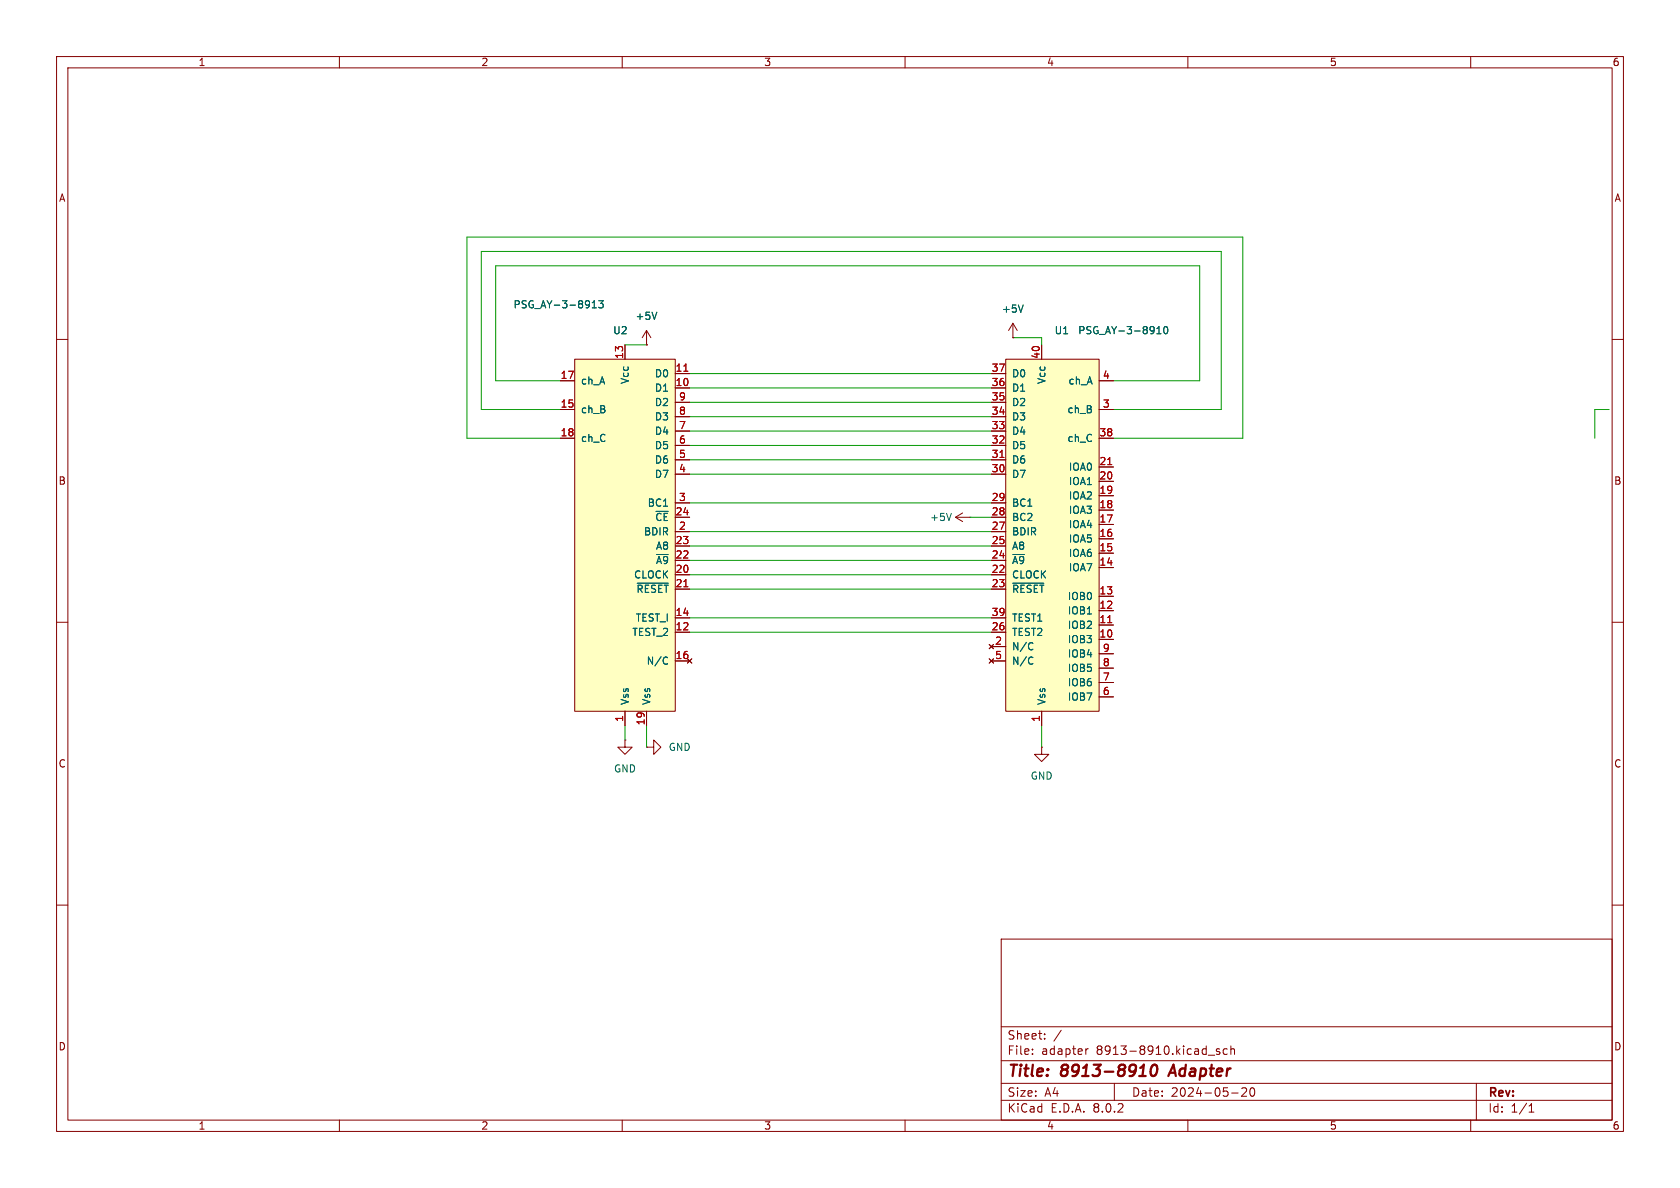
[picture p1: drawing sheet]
<svg xmlns="http://www.w3.org/2000/svg" width="297mm" height="210mm" viewBox="0 0 297 210" stroke-linecap="round" stroke-linejoin="round" font-family="sans-serif">
<g fill="none" stroke="#840000" stroke-width=".18">
<path d="M10 10h277v190h-277zM12 12h273v186h-273zM60 10v2M110 10v2M160 10v2M210 10v2M260 10v2M10 60h2M285 60h2M168.9 91.4l1.3 .8M168.9 91.4h2.5M170.2 90.7l-1.3 .7"/>
<path d="M171.4 91.4h.1M10 110h2M285 110h2M10 160h2M285 160h2M177 166h108v32h-108zM60 198v2M110 198v2M160 198v2M177 194.5h108M177 191.5h108M177 187.5h108"/>
<path d="M177 181.5h108M182.5 186.3v.1M182.5 185.5v.1M184.7 183.6v.1M184.7 182.8v.1M187.6 182.1l-1.3 2M192 185.4v1M192.4 185.4l-.3 .1-.1 .2M197 191.5v3M210 198v2M213.6 186.5h1.1M215.6 185.5l-.4-.1-.2 .2 .1 .2 .5 .2v.3h-.6"/>
<path d="M217 185.5l-.5-.1-.3 .3v.4l.2 .2h.6M217.6 185.5l.2-.1 .4 .1v.9M217.6 184.9v1.5M217.7 193.2h1.2M219.5 192.4l.6-.1 .2 .1 .1 .3-.9 1.1h.9M221.2 192.4l.1-.1a.81 .81 0 0 1 .6 .6 .81 .81 0 0 1-.3 .8l-.1 .1a.81 .81 0 0 1-.6-.6 .81 .81 0 0 1 .3-.8zM260 198v2M261 191.5v6.5M270.3 196.6h.9M270.3 195.5l.4-.4v1.5"/>
</g>
<path d="M201.4 190.2h1.1M202 188.5l.2-.3-.2 2M203.7 188.4a.46 .46 0 0 1 .5-.2 .46 .46 0 0 1 .4 .4 1.15 1.15 0 0 1-.8 1.6l-.2-.1a1.54 1.54 0 0 1 .1-1.7zM207.5 188.2l-1 2" fill="none" stroke="#840000" stroke-width=".4"/>
<path d="M168.2 90.7l-.4 1.3" fill="none" stroke="#006464" stroke-width=".18"/>
<path d="M177.8 63.5h16.5v62.2h-16.5z" fill="#ffffc2"/>
<g fill="none" stroke="#840000" stroke-width=".18">
<path d="M175.3 78.7h2.5M175.3 76.2h2.5M175.3 73.7h2.5M175.3 71.1h2.5M175.3 68.6h2.5M175.3 66h2.5M177.8 63.5h16.5v62.2h-16.5zM184.1 61v2.5M194.3 72.4h2.5M194.3 77.5h2.5M194.3 67.3h2.5M175.3 99.1h2.5"/>
<path d="M175.3 96.5h2.5M175.3 94h2.5M175.3 91.4h2.5M175.3 88.9h2.5M175.3 83.8h2.5M175.3 81.3h2.5M194.3 97.8h2.5M194.3 95.3h2.5M194.3 92.7h2.5M194.3 90.2h2.5M194.3 87.6h2.5M194.3 85.1h2.5"/>
<path d="M194.3 82.6h2.5M174.9 113.9l.7 .8M174.9 116.5l.7 .7M175.3 114.3h2.5M175.3 101.6h2.5M175.3 104.1h2.5M175.3 111.8h2.5M175.3 109.2h2.5M175.3 116.8h2.5M175.6 113.9l-.7 .8M175.6 116.5l-.7 .7M194.3 113h2.5"/>
<path d="M194.3 110.5h2.5M194.3 108h2.5M194.3 105.4h2.5M194.3 100.3h2.5M194.3 118.1h2.5M194.3 115.6h2.5M184.1 132.1v1.3h1.3l-1.3 1.2-1.2-1.2h1.2M184.1 132.1h.1M184.1 125.7v2.6M194.3 123.2h2.5M194.3 120.7h2.5"/>
</g>
<path d="M176.8 80.9h.7M195.8 82.1h.7M195.8 110.1h.7" fill="none" stroke="#a90000" stroke-width=".18"/>
<path d="M204.5 59h.7M204.5 58.1l.4-.4v1.3M205.9 57.9l.1-.2a.68 .68 0 0 1 .5 .7 .68 .68 0 0 1-.5 .6l-.1-.1-.2-.4zM179 103.1h5.5M182.4 113.6l.2 .1M182.4 116.1l.2 .2M182.6 114.8l-.2 .1M182.6 117.3l-.2 .1" fill="none" stroke="#006464" stroke-width=".18"/>
<path d="M101.6 63.5h17.8v62.2h-17.8z" fill="#ffffc2"/>
<g fill="none" stroke="#840000" stroke-width=".18">
<path d="M114.3 58.4v2.6M114.3 58.4l-.8 1.3M114.3 58.4l.8 1.3M179.1 59.7h.1M179.1 57.2l-.8 1.2M179.1 57.2v2.5M179.1 57.2l.7 1.2M99.1 72.4h2.5M99.1 67.3h2.5M99.1 77.5h2.5M101.6 63.5h17.8v62.2h-17.8zM110.5 61v2.5"/>
<path d="M114.3 61h.1M119.4 68.6h2.5M119.4 66h2.5M119.4 78.7h2.5M119.4 76.2h2.5M119.4 73.7h2.5M119.4 71.1h2.5M175.3 68.6h2.5M175.3 66h2.5M175.3 78.7h2.5M175.3 76.2h2.5M175.3 73.7h2.5"/>
<path d="M175.3 71.1h2.5M184.1 61v2.5M194.3 72.4h2.5M194.3 67.3h2.5M194.3 77.5h2.5M119.4 94h2.5M119.4 99.1h2.5M119.4 96.5h2.5M119.4 91.4h2.5M119.4 88.9h2.5M119.4 83.8h2.5M119.4 81.3h2.5"/>
<path d="M175.3 94h2.5M175.3 99.1h2.5M175.3 96.5h2.5M175.3 91.4h2.5M175.3 88.9h2.5M175.3 83.8h2.5M175.3 81.3h2.5M194.3 97.8h2.5M194.3 95.3h2.5M194.3 92.7h2.5M194.3 90.2h2.5M194.3 87.6h2.5"/>
<path d="M194.3 85.1h2.5M194.3 82.6h2.5M119.4 111.8h2.5M119.4 109.2h2.5M119.4 116.8h2.5M119.4 101.6h2.5M119.4 104.1h2.5M121.5 116.5l.8 .7M122.3 116.5l-.8 .7M174.9 113.9l.7 .8M174.9 116.5l.7 .7M175.3 111.8h2.5"/>
<path d="M175.3 109.2h2.5M175.3 116.8h2.5M175.3 101.6h2.5M175.3 104.1h2.5M175.3 114.3h2.5M175.6 113.9l-.7 .8M175.6 116.5l-.7 .7M194.3 113h2.5M194.3 110.5h2.5M194.3 108h2.5M194.3 105.4h2.5M194.3 100.3h2.5"/>
<path d="M194.3 118.1h2.5M194.3 115.6h2.5M110.5 130.8v1.3h1.3l-1.3 1.3-1.3-1.3h1.3M110.5 130.8h.1M110.5 125.7v2.6M114.3 132.1h1.3v-1.3l1.2 1.3-1.2 1.3v-1.3M114.3 132.1h.1M114.3 125.7v2.6M184.1 125.7v2.6M194.3 123.2h2.5M194.3 120.7h2.5"/>
</g>
<path d="M120.9 65.6h.7M176.8 80.9h.7M195.8 82.1h.7M120.9 103.7h.7M195.8 110.1h.7" fill="none" stroke="#a90000" stroke-width=".18"/>
<g fill="none" stroke="#006464" stroke-width=".18">
<path d="M104.7 54.4h.7M104.7 53.5l.4-.3v1.2M105.8 53.2h.8l-.4 .4 .4 .2v.5l-.2 .1-.6-.1M116.1 55.2l-.4 1.3M180.9 53.9l-.4 1.3M204.5 59h.7M204.5 58.1l.4-.4v1.3M205.9 57.9l.1-.2a.68 .68 0 0 1 .5 .7 .68 .68 0 0 1-.5 .6l-.1-.1-.2-.4zM112.6 103.1h5.5M117.8 116.1l.2 .2M118 117.3l-.2 .1M179 103.1h5.5"/>
<path d="M182.4 113.6l.2 .1M182.4 116.1l.2 .2M182.6 114.8l-.2 .1M182.6 117.3l-.2 .1"/>
</g>
<g fill="none" stroke="#009600" stroke-width=".18">
<path d="M179.1 59.7h5v1.3M99.1 72.4h-14v-27.9h130.8v27.9h-19.1M99.1 67.3h-11.5v-20.3h124.5v20.3h-15.3M99.1 77.5h-16.6v-35.6h137.2v35.6h-22.9M110.5 61h3.8M121.9 71.1h53.4M121.9 68.6h53.4M121.9 66h53.4M121.9 73.7h53.4M121.9 78.7h53.4M121.9 76.2h53.4M284.5 72.4h-2.6v5.1"/>
<path d="M121.9 83.8h53.4M121.9 99.1h53.4M121.9 94h53.4M121.9 96.5h53.4M121.9 88.9h53.4M121.9 81.3h53.4M171.4 91.4h3.9M121.9 101.6h53.4M121.9 104.1h53.4M121.9 109.2h53.4M121.9 111.8h53.4M110.5 128.3v2.5"/>
<path d="M114.3 128.3v3.8M184.1 128.3v3.8"/>
</g>
<g font-size="2.8" fill="#840000">
<text x="178" y="190.9">Title:</text>
<text x="187.7" y="190.9">8913-8910</text>
<text x="207.7" y="190.9">Adapter</text>
</g>
<g font-size="2.1" fill="#840000">
<text x="178" y="184">Sheet:</text>
<text x="178" y="186.7">File:</text>
<text x="184.1" y="186.7">adapter</text>
<text x="193.9" y="186.7">8913-8910.kicad_sch</text>
<text x="178" y="196.9">KiCad</text>
<text x="178" y="194.1">Size:</text>
<text x="184.7" y="194.1">A4</text>
<text x="185.7" y="196.9">E.D.A.</text>
<text x="193.3" y="196.9">8.0.2</text>
<text x="200" y="194.1">Date:</text>
<text x="207" y="194.1">2024-05-20</text>
<text x="263" y="194.3">Rev:</text>
<text x="263" y="196.9">Id:</text>
<text x="267.1" y="196.9">1/1</text>
</g>
<g font-size="1.8" fill="#840000">
<text x="35" y="11.9">1</text>
<text x="85" y="11.9">2</text>
<text x="135" y="11.9">3</text>
<text x="185" y="11.9">4</text>
<text x="235" y="11.9">5</text>
<text x="285" y="11.9">6</text>
<text x="10.3" y="35.9">A</text>
<text x="285.3" y="35.9">A</text>
<text x="10.3" y="85.9">B</text>
<text x="285.3" y="85.9">B</text>
<text x="10.3" y="135.9">C</text>
<text x="285.3" y="135.9">C</text>
<text x="10.3" y="185.9">D</text>
<text x="285.3" y="185.9">D</text>
<text x="35" y="199.9">1</text>
<text x="85" y="199.9">2</text>
<text x="135" y="199.9">3</text>
<text x="185" y="199.9">4</text>
<text x="235" y="199.9">5</text>
<text x="285" y="199.9">6</text>
</g>
<g font-size="1.8" fill="#006464">
<text x="90.7" y="54.7">PSG_AY-3-8913</text>
<text x="108.3" y="59.3">U2</text>
<text x="112.3" y="56.7">+5V</text>
<text x="177" y="55.5">+5V</text>
<text x="186.4" y="59.3">U1</text>
<text x="190.5" y="59.3">PSG_AY-3-8910</text>
<text x="102.6" y="68.2">ch_A</text>
<text x="111.4" y="68" transform="rotate(-90 111.4 68)">Vcc</text>
<text x="115.7" y="69.4">D1</text>
<text x="115.7" y="66.9">D0</text>
<text x="115.7" y="72">D2</text>
<text x="178.8" y="72">D2</text>
<text x="178.8" y="69.4">D1</text>
<text x="178.8" y="66.9">D0</text>
<text x="185" y="68" transform="rotate(-90 185 68)">Vcc</text>
<text x="188.8" y="68.2">ch_A</text>
<text x="102.6" y="73.3">ch_B</text>
<text x="115.7" y="77.1">D4</text>
<text x="115.7" y="74.5">D3</text>
<text x="178.8" y="77.1">D4</text>
<text x="178.8" y="74.5">D3</text>
<text x="188.6" y="73.3">ch_B</text>
<text x="102.6" y="78.3">ch_C</text>
<text x="115.7" y="82.1">D6</text>
<text x="115.7" y="79.6">D5</text>
<text x="178.8" y="82.1">D6</text>
<text x="178.8" y="79.6">D5</text>
<text x="188.6" y="78.3">ch_C</text>
<text x="188.9" y="83.4">IOA0</text>
<text x="114.4" y="89.8">BC1</text>
<text x="115.7" y="84.7">D7</text>
<text x="178.8" y="89.8">BC1</text>
<text x="178.8" y="84.7">D7</text>
<text x="188.9" y="88.5">IOA2</text>
<text x="188.9" y="86">IOA1</text>
<text x="113.7" y="94.8">BDIR</text>
<text x="115.7" y="92.3">~{CE}</text>
<text x="164.3" y="92.3">+5V</text>
<text x="178.8" y="94.8">BDIR</text>
<text x="178.8" y="92.3">BC2</text>
<text x="188.9" y="93.6">IOA4</text>
<text x="188.9" y="91">IOA3</text>
<text x="115.9" y="99.9">~{A9}</text>
<text x="115.9" y="97.4">A8</text>
<text x="178.8" y="99.9">~{A9}</text>
<text x="178.8" y="97.4">A8</text>
<text x="188.9" y="101.2">IOA7</text>
<text x="188.9" y="98.7">IOA6</text>
<text x="188.9" y="96.1">IOA5</text>
<text x="112" y="102.5">CLOCK</text>
<text x="112.4" y="105">~{RESET}</text>
<text x="178.8" y="102.5">CLOCK</text>
<text x="178.8" y="105">~{RESET}</text>
<text x="188.7" y="106.3">IOB0</text>
<text x="111.7" y="112.6">TEST_2</text>
<text x="112.3" y="110.1">TEST_I</text>
<text x="178.8" y="112.6">TEST2</text>
<text x="178.8" y="110.1">TEST1</text>
<text x="188.7" y="113.9">IOB3</text>
<text x="188.7" y="111.4">IOB2</text>
<text x="188.7" y="108.8">IOB1</text>
<text x="114.2" y="117.7">N/C</text>
<text x="178.8" y="115.2">N/C</text>
<text x="178.8" y="117.7">N/C</text>
<text x="188.7" y="119">IOB5</text>
<text x="188.7" y="116.4">IOB4</text>
<text x="111.4" y="124.7" transform="rotate(-90 111.4 124.7)">Vss</text>
<text x="115.2" y="124.7" transform="rotate(-90 115.2 124.7)">Vss</text>
<text x="185" y="124.7" transform="rotate(-90 185 124.7)">Vss</text>
<text x="188.7" y="124.1">IOB7</text>
<text x="188.7" y="121.5">IOB6</text>
<text x="108.5" y="136.8">GND</text>
<text x="118.1" y="132.9">GND</text>
<text x="182.1" y="138">GND</text>
</g>
<g font-size="1.8" fill="#a90000">
<text x="110.2" y="63.5" transform="rotate(-90 110.2 63.5)">13</text>
<text x="119.3" y="65.8">11</text>
<text x="175.2" y="65.8">37</text>
<text x="183.9" y="63.5" transform="rotate(-90 183.9 63.5)">40</text>
<text x="99" y="67.1">17</text>
<text x="119.3" y="68.3">10</text>
<text x="119.9" y="70.9">9</text>
<text x="175.2" y="70.9">35</text>
<text x="175.2" y="68.3">36</text>
<text x="194.9" y="67.1">4</text>
<text x="99" y="72.1">15</text>
<text x="99" y="77.2">18</text>
<text x="119.9" y="75.9">7</text>
<text x="119.9" y="73.4">8</text>
<text x="175.2" y="75.9">33</text>
<text x="175.2" y="73.4">34</text>
<text x="194.3" y="77.2">38</text>
<text x="194.9" y="72.1">3</text>
<text x="119.9" y="83.6">4</text>
<text x="119.9" y="81">5</text>
<text x="119.9" y="78.5">6</text>
<text x="175.2" y="83.6">30</text>
<text x="175.2" y="81">31</text>
<text x="175.2" y="78.5">32</text>
<text x="194.3" y="82.3">21</text>
<text x="119.9" y="88.6">3</text>
<text x="175.2" y="88.6">29</text>
<text x="194.3" y="89.9">18</text>
<text x="194.3" y="87.4">19</text>
<text x="194.3" y="84.8">20</text>
<text x="119.3" y="91.2">24</text>
<text x="119.9" y="93.7">2</text>
<text x="175.2" y="93.7">27</text>
<text x="175.2" y="91.2">28</text>
<text x="194.3" y="95">16</text>
<text x="194.3" y="92.5">17</text>
<text x="119.3" y="101.3">20</text>
<text x="119.3" y="98.8">22</text>
<text x="119.3" y="96.3">23</text>
<text x="175.2" y="101.3">22</text>
<text x="175.2" y="98.8">24</text>
<text x="175.2" y="96.3">25</text>
<text x="194.3" y="100.1">14</text>
<text x="194.3" y="97.5">15</text>
<text x="119.3" y="103.9">21</text>
<text x="175.2" y="103.9">23</text>
<text x="194.3" y="107.7">12</text>
<text x="194.3" y="105.2">13</text>
<text x="119.3" y="111.5">12</text>
<text x="119.3" y="109">14</text>
<text x="175.2" y="111.5">26</text>
<text x="175.2" y="109">39</text>
<text x="194.3" y="112.8">10</text>
<text x="194.3" y="110.2">11</text>
<text x="119.3" y="116.6">16</text>
<text x="175.8" y="114">2</text>
<text x="175.8" y="116.6">5</text>
<text x="194.9" y="117.9">8</text>
<text x="194.9" y="115.3">9</text>
<text x="194.9" y="122.9">6</text>
<text x="194.9" y="120.4">7</text>
<text x="110.2" y="127.7" transform="rotate(-90 110.2 127.7)">1</text>
<text x="114" y="128.3" transform="rotate(-90 114 128.3)">19</text>
<text x="183.9" y="127.7" transform="rotate(-90 183.9 127.7)">1</text>
</g>
</svg>
